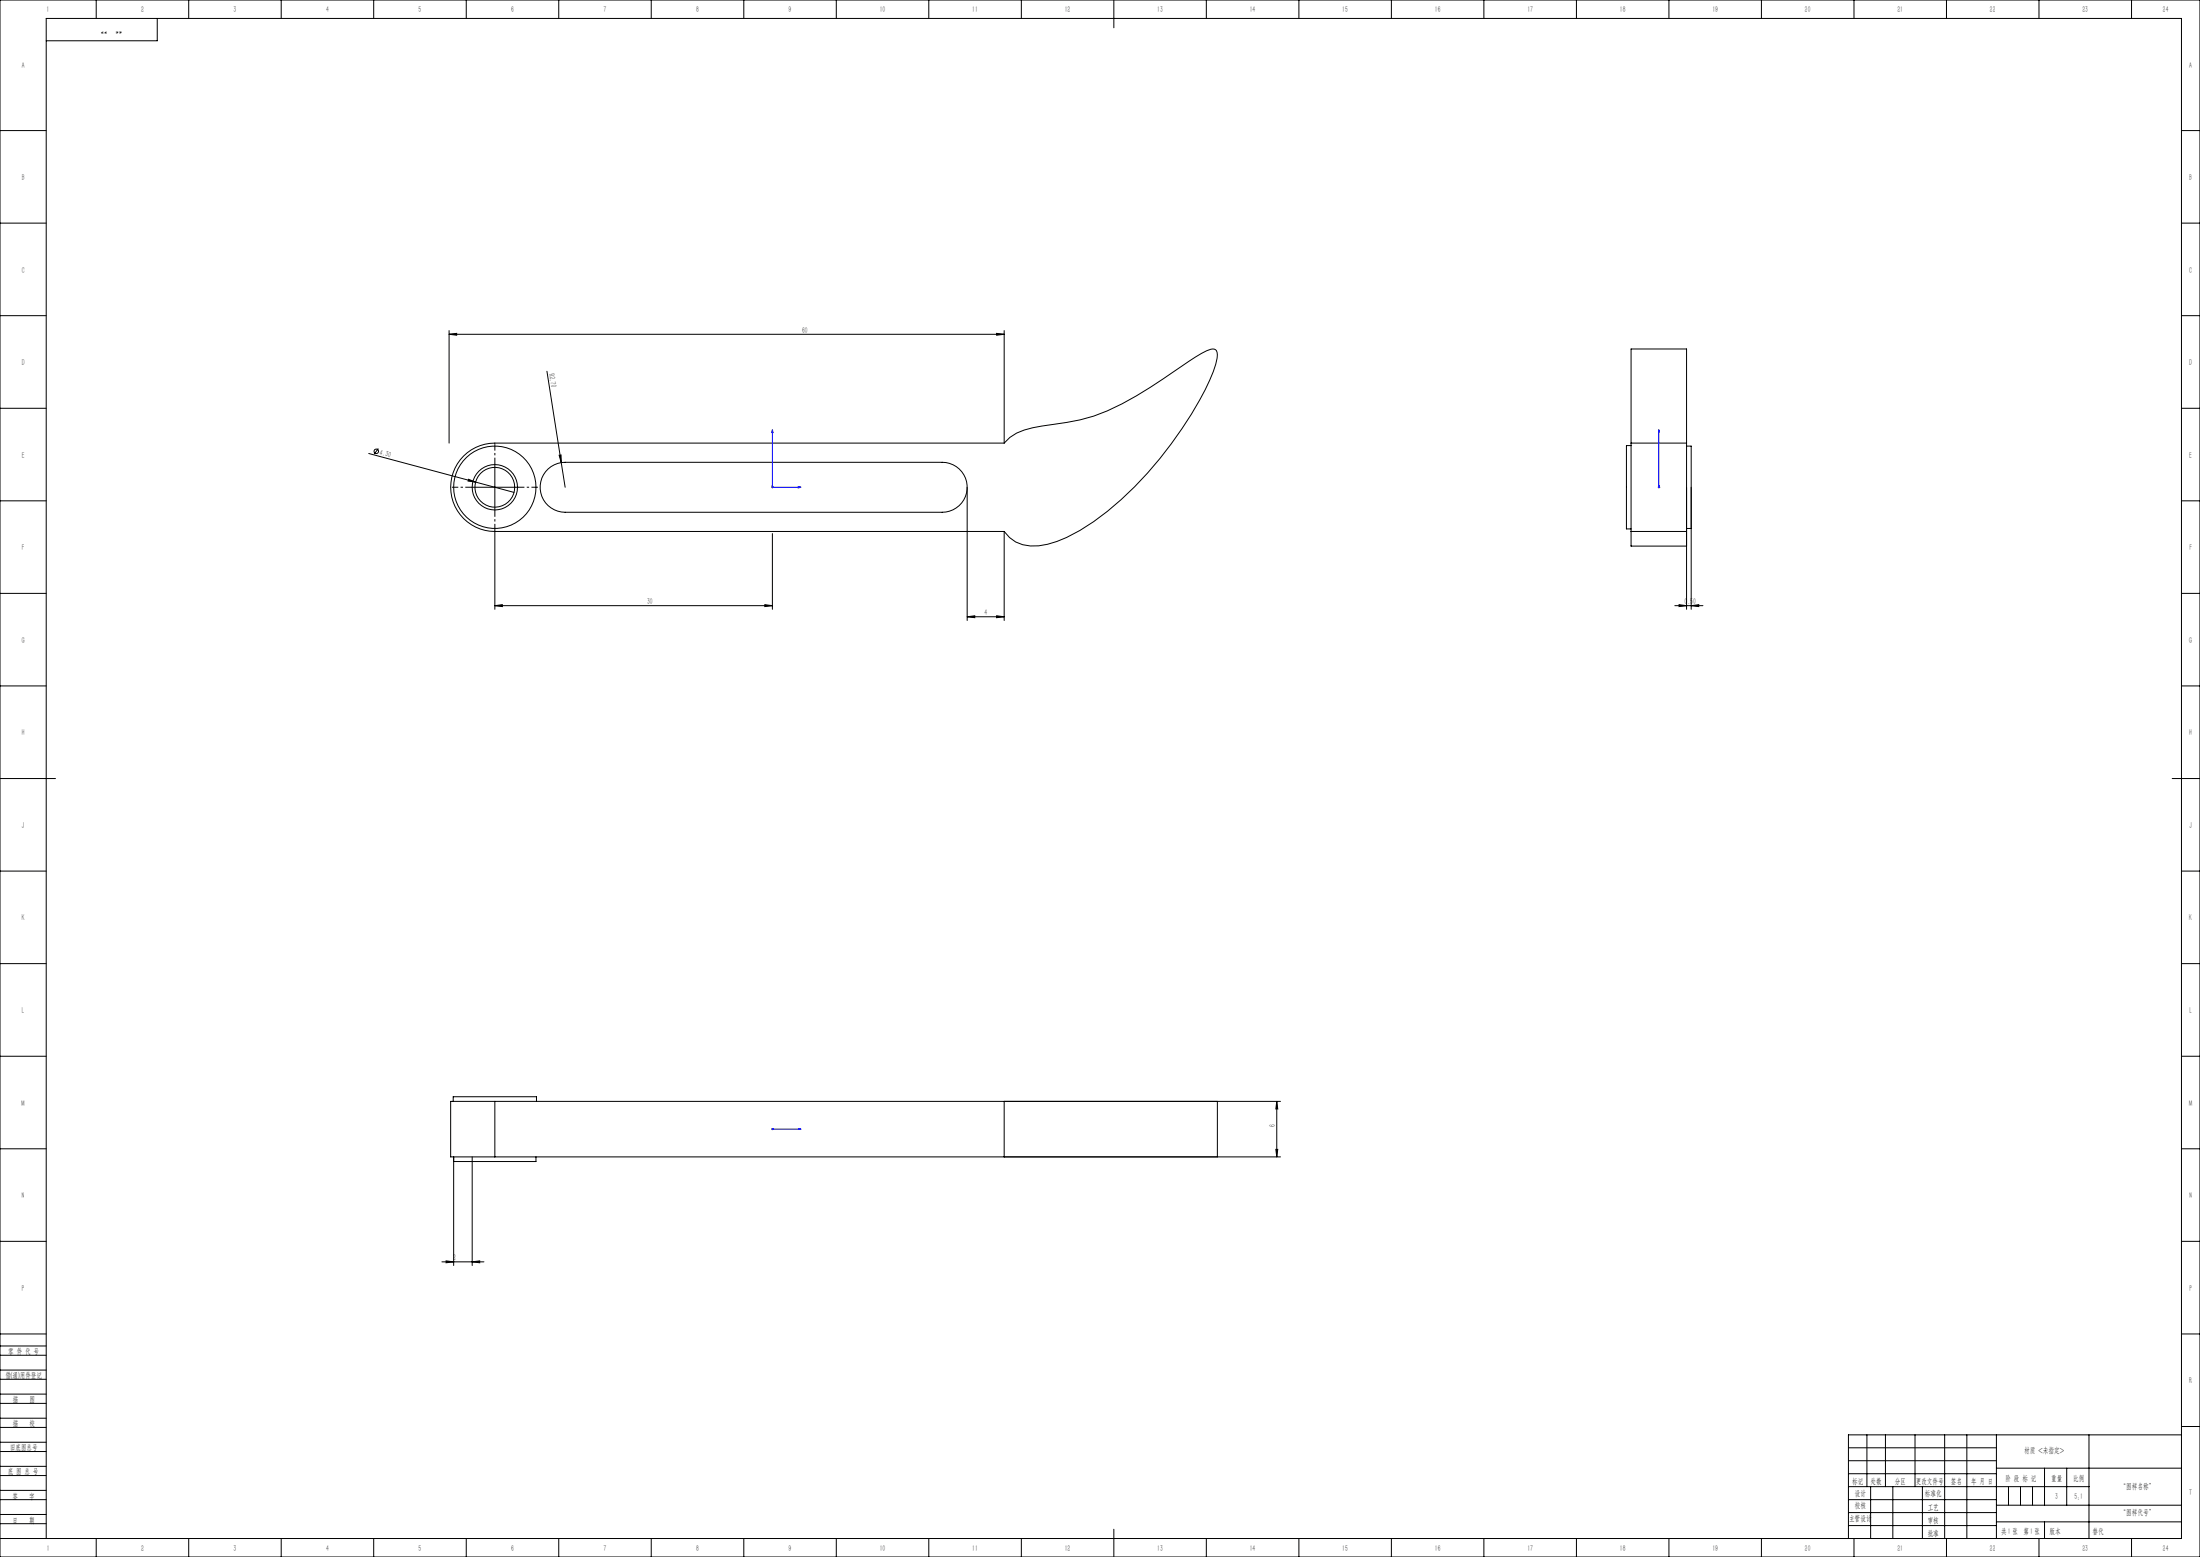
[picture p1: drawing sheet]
<svg xmlns="http://www.w3.org/2000/svg" width="1189mm" height="841mm" viewBox="0 0 1189 841" stroke-linecap="round" stroke-linejoin="round" font-family="sans-serif">
<g fill="none" stroke="#000" stroke-width=".54">
<path d="M0 0h1189v841h-1189zM52 0v10M85 10v12h-60M102 0v10M152 0v10M202 0v10M252 0v10M302 0v10M352 0v10M402 0v10M452 0v10M502 0v10"/>
<path d="M552 0v10M602 0v15M652 0v10M702 0v10M752 0v10M802 0v10M852 0v10M902 0v10M952 0v10M1002 0v10M1052 0v10M1102 0v10"/>
<path d="M1152 0v10M0 71h25M1179 71h10M0 121h25M1179 121h10M0 171h25M243 179v60M543 179v60M1179 171h10M243 181l4-1v1zM243 181h300M539 180l4 1h-4z"/>
<path d="M296 201l7 49M0 221h25M543 239h-276a24 24 0 0 0-23 24 24 24 0 0 0 23 24h276M543 239a28 28 0 0 1 20-9 112 112 0 0 0 59-21l27-18a8 8 0 0 1 8-2 5 5 0 0 1 1 4 110 110 0 0 1-19 39 184 184 0 0 1-55 55 42 42 0 0 1-31 7l-4-1-3-3-3-3M882 239v48M882 239v-50h30v50M882 239h30M912 239v48M1179 221h10M199 245l58 15M204 242l-2 3M253 259l4 1h-4z"/>
<path d="M267 251v25M296 253l5-3h4h204a13 13 0 0 1 14 13 13 13 0 0 1-14 14h-204a13 13 0 0 1-12-9 13 13 0 0 1 3-15zM302 246h1v4zM303 250l2 13M882 241h-3v45h3M912 241h2v44h-2M0 271h25M255 263h25M257 260l21 6M523 263v72M912 263v66M914 263v66"/>
<path d="M1179 271h10M267 286v43M417 288v41M543 287v48M882 287v8M882 287h30M882 295h30M912 287v8M0 321h25M267 327h4v1zM267 327h150M413 327h4l-4 1z"/>
<path d="M523 333h4v1zM523 333h20M539 333h4l-4 1zM905 327h15M907 327h5l-5 1zM914 327h4v1zM1179 321h10M0 371h25M1179 371h10M0 421h30M1174 421h15M0 471h25"/>
<path d="M1179 471h10M0 521h25M1179 521h10M0 571h25M1179 571h10M245 595v-3h45v3M267 595h-23v30h23M267 595v30M267 595h425M543 595h115v30h-115zM690 595l1 4h-1zM690 595v30"/>
<path d="M0 621h25M245 625v59M255 625v59M267 625h425M290 625v2h-45M690 621h1l-1 4zM1179 621h10M0 671h25M1179 671h10M239 682h23M241 681l4 1h-4zM255 682l4-1v1z"/>
<path d="M0 732h25M0 727h25M0 721h25M1179 721h10M0 745h25M0 740h25M0 758h25M0 753h25M0 771h25M0 766h25M0 779h25M1009 775v28"/>
<path d="M1019 775v28M1035 775v28M1051 775v56M1063 775v56M1079 775v56M1129 775v56M1179 771h10M1179 775h-180v56M0 784h25M0 797h25M0 792h25M999 782h80"/>
<path d="M999 789h80M999 796h80M1079 793h100M1105 793v20M1117 793v20M0 810h25M0 805h25M0 818h25M999 810h80M999 803h130M999 817h80M1011 803v28"/>
<path d="M1023 803v28M1039 803v28M1079 813h100M1085 803v10M1092 803v10M1098 803v10M0 823h25M0 831h1179v-821h-1154v821M52 831v10M102 831v10M152 831v10M202 831v10"/>
<path d="M252 831v10M302 831v10M352 831v10M402 831v10M452 831v10M502 831v10M552 831v10M602 826v15M652 831v10M702 831v10M752 831v10M802 831v10"/>
<path d="M852 831v10M902 831v10M952 831v10M999 824h80M1002 831v10M1052 831v10M1079 822h100M1102 831v10M1105 822v9M1152 831v10"/>
<circle cx="203" cy="244" r="1.2"/>
<circle cx="267" cy="263" r="22"/>
<circle cx="267" cy="263" r="11"/>
<circle cx="267" cy="263" r="12"/>
</g>
<g fill="none" stroke="#00f" stroke-width=".54">
<path d="M417 232l1 2h-1zM417 232v31h16M897 232v2v-2M897 232v31M417 262h.1M418 263h.1M431 263h2l-2 1zM897 263h.1M897 262h.1M897 263v1zM417 610h1zM417 610h.1"/>
<path d="M418 610h.1M433 610h-2h2M433 610h-16"/>
</g>
<path d="M417 263h1M417 263l1 1M417 263v1M418 263l-1 1M896 263h1M896 263l1 1M897 263v1M897 263l-1 1M417 610h1M417 609v1M418 610h-1" fill="none" stroke="#808080" stroke-width=".54"/>
<path d="M267 251v-11M255 263h-11M267 276v10M280 263h11" fill="none" stroke="#000" stroke-width=".54" stroke-dasharray="30.5 1.3 1.3 1.3" stroke-dashoffset="27" stroke-linecap="butt"/>
<g fill="#00f">
<path d="M431 263h2l-2 1zM417 232l1 2h-1z"/>
<path d="M431 610h2zM417 610h1z"/>
<path d="M897 263v1zM897 232v2z"/>
</g>
<g fill="#000">
<path d="M302 246h1v4zM253 259l4 1h-4z"/>
<path d="M539 180l4 1h-4zM243 181l4-1v1z"/>
<path d="M267 327h4v1zM413 327h4l-4 1zM523 333h4v1zM539 333h4l-4 1zM907 327h5l-5 1zM914 327h4v1z"/>
<path d="M690 595l1 4h-1zM690 621h1l-1 4z"/>
<path d="M255 682l4-1v1zM241 681l4 1h-4z"/>
</g>
<g font-size="4.4">
<text x="25" y="7">1</text>
<text x="76" y="7">2</text>
<text x="126" y="7">3</text>
<text x="176" y="7">4</text>
<text x="226" y="7">5</text>
<text x="276" y="7">6</text>
<text x="326" y="7">7</text>
<text x="376" y="7">8</text>
<text x="426" y="7">9</text>
<text x="475" y="7">10</text>
<text x="525" y="7">11</text>
<text x="575" y="7">12</text>
<text x="625" y="7">13</text>
<text x="675" y="7">14</text>
<text x="725" y="7">15</text>
<text x="775" y="7">16</text>
<text x="825" y="7">17</text>
<text x="875" y="7">18</text>
<text x="925" y="7">19</text>
<text x="975" y="7">20</text>
<text x="1025" y="7">21</text>
<text x="1075" y="7">22</text>
<text x="1125" y="7">23</text>
<text x="1169" y="7">24</text>
<text x="12" y="37">A</text>
<text x="1183" y="37">A</text>
<text x="12" y="97">B</text>
<text x="1183" y="97">B</text>
<text x="12" y="147">C</text>
<text x="1183" y="147">C</text>
<text x="434" y="180">60</text>
<text x="12" y="197">D</text>
<text x="1183" y="197">D</text>
<text x="297" y="202" transform="rotate(81 297 202)">R2.70</text>
<text x="205" y="246" transform="rotate(15 205 246)">4.30</text>
<text x="12" y="247">E</text>
<text x="1183" y="247">E</text>
<text x="12" y="297">F</text>
<text x="1183" y="297">F</text>
<text x="350" y="326">30</text>
<text x="910" y="326">0.50</text>
<text x="532" y="332">4</text>
<text x="12" y="347">G</text>
<text x="1183" y="347">G</text>
<text x="12" y="397">H</text>
<text x="1183" y="397">H</text>
<text x="12" y="447">J</text>
<text x="1183" y="447">J</text>
<text x="12" y="497">K</text>
<text x="1183" y="497">K</text>
<text x="12" y="547">L</text>
<text x="1183" y="547">L</text>
<text x="12" y="597">M</text>
<text x="1183" y="597">M</text>
<text x="689" y="609" transform="rotate(-90 689 609)">6</text>
<text x="12" y="647">N</text>
<text x="1183" y="647">N</text>
<text x="245" y="681">2</text>
<text x="12" y="697">P</text>
<text x="1183" y="697">P</text>
<text x="4" y="731">零 件 代 号</text>
<text x="3" y="744">借(通)用件登记</text>
<text x="1183" y="747">R</text>
<text x="7" y="757">描</text>
<text x="16" y="757">图</text>
<text x="7" y="771">描</text>
<text x="16" y="771">校</text>
<text x="5" y="783">旧底图总号</text>
<text x="1094" y="785">材质 &lt;未指定&gt;</text>
<text x="4" y="796">底 图 总 号</text>
<text x="1001" y="801">标记</text>
<text x="1011" y="801">处数</text>
<text x="1024" y="801">分区</text>
<text x="1035" y="801">更改文件号</text>
<text x="1054" y="801">签名</text>
<text x="1065" y="801">年 月 日</text>
<text x="1084" y="800">阶 段 标 记</text>
<text x="1109" y="800">重量</text>
<text x="1120" y="800">比例</text>
<text x="7" y="809">签</text>
<text x="16" y="809">字</text>
<text x="1002" y="808">设计</text>
<text x="1040" y="808">标准化</text>
<text x="1111" y="809">3</text>
<text x="1146" y="804">“图样名称”</text>
<text x="1183" y="807">T</text>
<text x="1002" y="815">校核</text>
<text x="1042" y="815">工艺</text>
<text x="999" y="822">主管设计</text>
<text x="1146" y="818">“图样代号”</text>
<text x="7" y="822">日</text>
<text x="16" y="822">期</text>
<text x="1042" y="822">审核</text>
<text x="1042" y="829">批准</text>
<text x="1082" y="828">共 张 第 张</text>
<text x="1085" y="828">1</text>
<text x="1097" y="828">1</text>
<text x="1108" y="828">版本</text>
<text x="25" y="838">1</text>
<text x="76" y="838">2</text>
<text x="126" y="838">3</text>
<text x="176" y="838">4</text>
<text x="226" y="838">5</text>
<text x="276" y="838">6</text>
<text x="326" y="838">7</text>
<text x="376" y="838">8</text>
<text x="426" y="838">9</text>
<text x="475" y="838">10</text>
<text x="525" y="838">11</text>
<text x="575" y="838">12</text>
<text x="625" y="838">13</text>
<text x="675" y="838">14</text>
<text x="725" y="838">15</text>
<text x="775" y="838">16</text>
<text x="825" y="838">17</text>
<text x="875" y="838">18</text>
<text x="925" y="838">19</text>
<text x="975" y="838">20</text>
<text x="1025" y="838">21</text>
<text x="1075" y="838">22</text>
<text x="1125" y="838">23</text>
<text x="1169" y="838">24</text>
</g>
<g font-size="4.4" fill="#0a0605">
<text x="1121" y="809">5:1</text>
<text x="1131" y="828">替代</text>
</g>
<g font-size="4.1" fill="#0a0605">
<text x="58" y="15" transform="rotate(-180 58 15)">”</text>
<text x="66" y="15" transform="rotate(-180 66 15)">“</text>
</g>
</svg>
